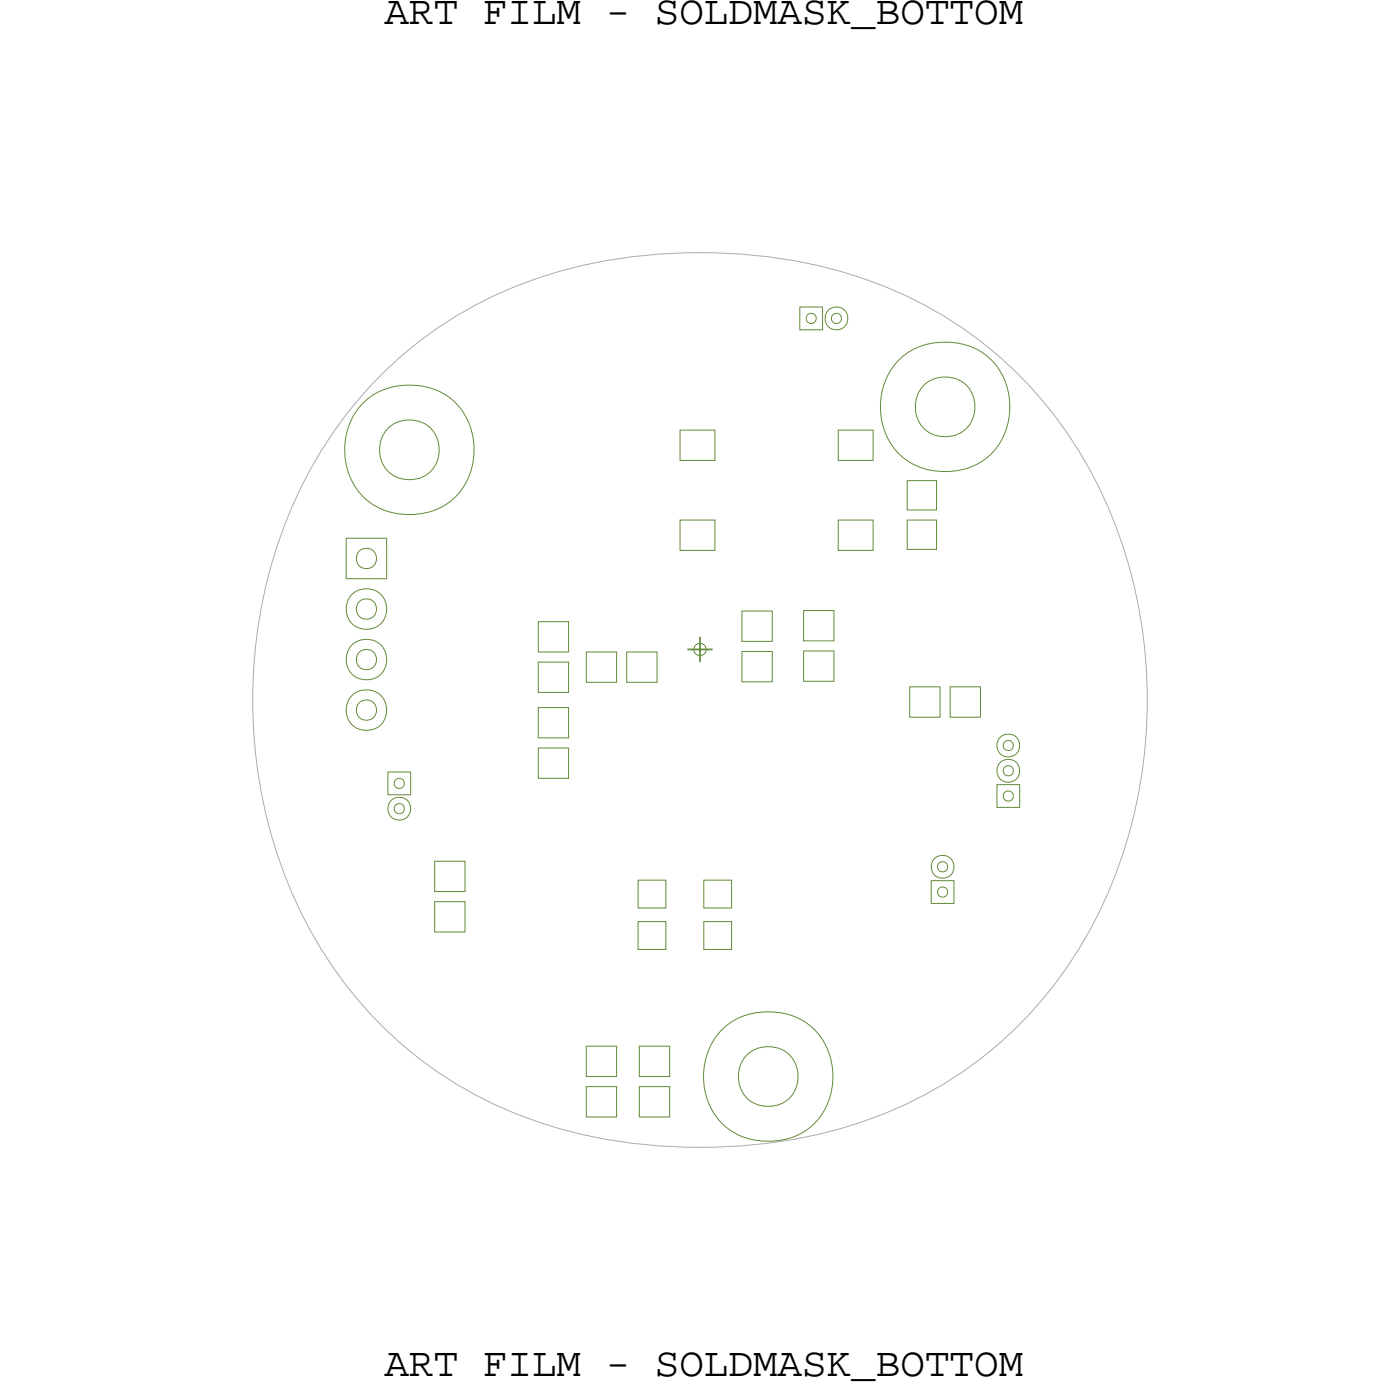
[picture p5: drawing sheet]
<svg xmlns="http://www.w3.org/2000/svg" width="70mm" height="70mm" viewBox="0 0 70 70" stroke-linecap="round" stroke-linejoin="round" font-family="sans-serif">
<!-- layer: Board Outline -->
<path d="M18.3 19.7a20.8 20.8 0 0 1 13.3-6.8 24.9 24.9 0 0 1 16.1 3.1 21.7 21.7 0 0 1 9.8 16.4 23.8 23.8 0 0 1-5.5 18.2 20.8 20.8 0 0 1-13.2 6.8 24.9 24.9 0 0 1-16.1-3.1 21.7 21.7 0 0 1-9.8-16.3 23.8 23.8 0 0 1 5.4-18.3z" fill="none" stroke="#acacac" stroke-width=".05"/>
<!-- layer: Nets -->
<g fill="none" stroke="#638b3a" stroke-width=".05">
<path d="M40.2 15.4h1.1v1.2h-1.1zM40.6 15.8l.2-.1 .2 .1v.2v.2l-.2 .1-.2-.1-.1-.2zM41.8 15.8l.2-.1 .2 .1 .1 .2-.1 .2-.2 .1-.2-.1v-.2zM17.4 27.1h2v2h-2zM19.5 38.8h1.1v1.1h-1.1zM19.9 39.2l.2-.1 .2 .1v.2v.1l-.2 .1-.2-.1-.1-.1zM27.1 35.6h1.5v1.5h-1.5zM27.1 37.6h1.5v1.5h-1.5zM27.1 33.3h1.5v1.5h-1.5zM27.1 31.2h1.5v1.6h-1.5zM29.5 32.8h1.5v1.5h-1.5zM31.5 32.8h1.5v1.5h-1.5z"/>
<path d="M34.2 26.1h1.7v1.6h-1.7zM34.2 21.6h1.7v1.5h-1.7zM37.3 32.7h1.5v1.6h-1.5zM37.3 30.7h1.5v1.5h-1.5zM40.4 30.7h1.5v1.5h-1.5zM40.4 32.7h1.5v1.5h-1.5zM42.1 21.6h1.8v1.5h-1.8zM42.1 26.1h1.8v1.6h-1.8zM45.6 24.2h1.5v1.4h-1.5zM45.6 26.1h1.5v1.5h-1.5zM45.7 34.5h1.5v1.5h-1.5zM47.8 34.5h1.5v1.5h-1.5z"/>
<path d="M50.1 39.4h1.1v1.2h-1.1zM50.5 37.3l.2-.1 .2 .1v.2v.1l-.2 .1-.2-.1-.1-.1zM50.5 38.6l.2-.1 .2 .1v.1v.2l-.2 .1-.2-.1-.1-.2zM50.5 39.8h.2h.2v.2v.2l-.2 .1-.2-.1-.1-.2zM19.9 40.5l.2-.1 .2 .1v.1v.2l-.2 .1-.2-.1-.1-.2zM21.8 45.3h1.6v1.5h-1.6zM21.8 43.3h1.6v1.5h-1.6zM29.5 54.6h1.5v1.5h-1.5zM29.5 52.6h1.5v1.5h-1.5zM32.1 44.2h1.4v1.4h-1.4zM32.1 46.3h1.4v1.4h-1.4zM32.1 52.6h1.6v1.5h-1.6z"/>
<path d="M32.1 54.6h1.6v1.5h-1.6zM35.4 44.2h1.4v1.4h-1.4zM35.4 46.3h1.4v1.4h-1.4zM46.8 44.3h1.1v1.1h-1.1zM47.2 43.4l.2-.1 .2 .1v.2v.1l-.2 .1-.2-.1-.1-.1zM47.2 44.7l.2-.1 .2 .1v.1v.2l-.2 .1-.2-.1-.1-.2z"/>
<circle cx="42" cy="16" r=".58"/>
<circle cx="18.4" cy="35.7" r="1.02"/>
<circle cx="18.4" cy="30.6" r="1.02"/>
<circle cx="18.4" cy="33.2" r="1.02"/>
<circle cx="18.4" cy="33.2" r=".51"/>
<circle cx="18.4" cy="30.6" r=".51"/>
<circle cx="18.4" cy="28.1" r=".51"/>
<circle cx="18.4" cy="35.7" r=".51"/>
<circle cx="20.6" cy="22.6" r="1.51"/>
<circle cx="20.6" cy="22.6" r="3.3"/>
<circle cx="47.5" cy="20.5" r="1.51"/>
<circle cx="47.5" cy="20.5" r="3.3"/>
<circle cx="50.7" cy="37.5" r=".58"/>
<circle cx="50.7" cy="38.7" r=".58"/>
<circle cx="20.1" cy="40.6" r=".58"/>
<circle cx="38.6" cy="54.1" r="1.51"/>
<circle cx="38.6" cy="54.1" r="3.3"/>
<circle cx="47.4" cy="43.6" r=".58"/>
</g>
<!-- layer: Drawing Origin -->
<path d="M35 32.4l.2-.1 .2 .1 .1 .2-.1 .2-.2 .1-.2-.1-.1-.2z" fill="none" stroke="#638b3a" stroke-width=".05"/>
<path d="M34.5 32.6h1.3M35.2 32v1.3" fill="none" stroke="#638b3a" stroke-width=".09"/>
<g font-size="2.1">
<text x="19.3" y="1.2">ART FILM - SOLDMASK_BOTTOM</text>
<text x="19.3" y="69.1">ART FILM - SOLDMASK_BOTTOM</text>
</g>
</svg>
